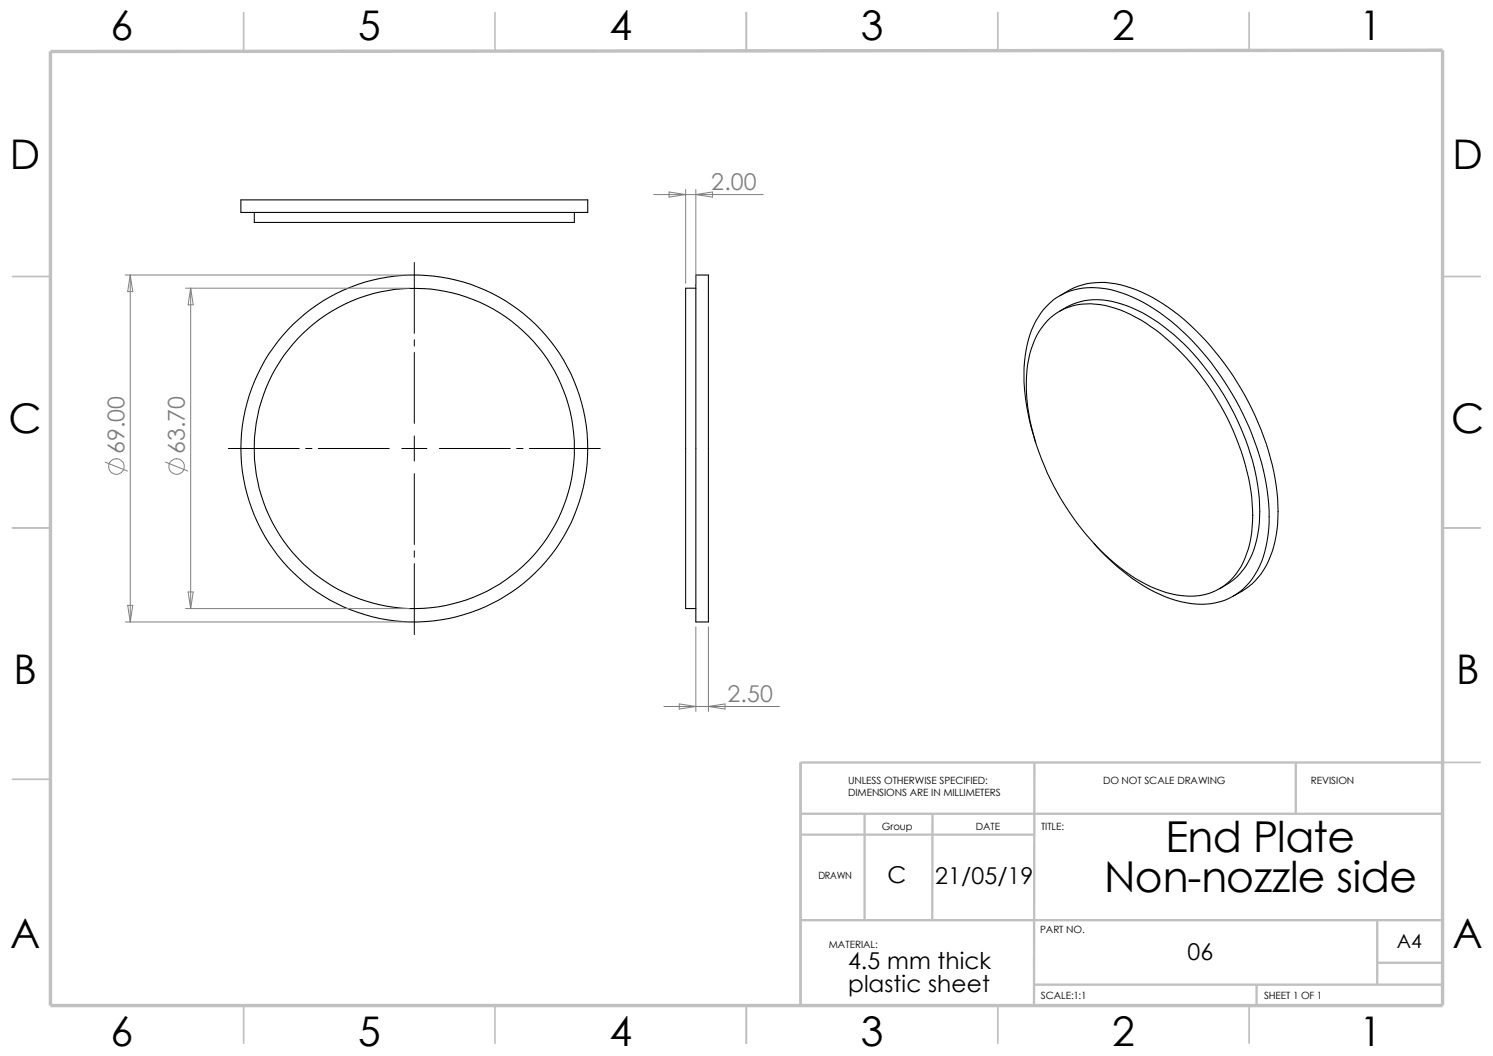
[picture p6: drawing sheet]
<svg xmlns="http://www.w3.org/2000/svg" width="297mm" height="210mm" viewBox="0 0 297 210" stroke-linecap="round" stroke-linejoin="round" font-family="sans-serif">
<g fill="none" stroke="#c0c0c0" stroke-width=".34">
<path d="M48.5 2.5v7.5M98.5 2.5v7.5M148.5 2.5v7.5M198.5 2.5v7.5M248.5 2.5v7.5M2.5 55h7.5M287 55h7.5M2.5 105h7.5M287 105h7.5M2.5 155h7.5M287 151.6h7.5M48.5 200v7.5"/>
<path d="M98.5 200v7.5M148.5 200v7.5M198.5 200v7.5M248.5 200v7.5"/>
</g>
<path d="M205.8 151.6l-.1 48.5M257.8 151.6v10.2M287 151.6h-127.7v48.4M159.3 161.8h127.7M159.3 166h46.5M172 161.8v21.2M185.5 161.8v21.2M159.3 183h127.7M205.7 195.8h81.2M250 195.7v4.3M274 183v12.7M274 191.5h13" fill="none" stroke="#c0c0c0" stroke-width=".47"/>
<path d="M10 10.2l277-.2v190h-277z" fill="none" stroke="#c0c0c0" stroke-width=".68" stroke-linecap="butt"/>
<g fill="none" stroke="#000" stroke-width=".21">
<path d="M47.9 39.8h69v2.4h-69zM50.6 42.2v2h63.7v-2M138.4 54.7h2.5v69h-2.5zM138.4 57.3h-2v63.7h2M210.9 58.8a14.7 14.7 0 0 1 14.1-1.5 39.2 39.2 0 0 1 16.7 12.6 55.1 55.1 0 0 1 12.5 29.3 23.9 23.9 0 0 1-2.8 14.1 13.4 13.4 0 0 1-6.1 5.3M208.3 63.8a12 12 0 0 1 11.5-3.1 29.8 29.8 0 0 1 14.2 8.5 51.6 51.6 0 0 1 15 29.6 23.4 23.4 0 0 1-2.1 13.9 11.6 11.6 0 0 1-12.9 5.6 29.2 29.2 0 0 1-14.2-8 51.6 51.6 0 0 1-15.5-30.8 22.3 22.3 0 0 1 2.4-13.6zM210.7 61.9a13.4 13.4 0 0 1 12.5-1.4 34.2 34.2 0 0 1 15.1 10.9 51.4 51.4 0 0 1 12.2 27.8 22 22 0 0 1-2.7 13.4 13.2 13.2 0 0 1-5.2 4.5M206 88.1a39.9 39.9 0 0 1-1.9-18.2 15.4 15.4 0 0 1 6.2-10.8 14.7 14.7 0 0 1 13-.8 39.6 39.6 0 0 1 16.7 12.7 54.2 54.2 0 0 1 12.5 30.5 22.9 22.9 0 0 1-2.9 12.8 12.3 12.3 0 0 1-13.5 5.6 30.5 30.5 0 0 1-14.9-8.2l-3.6-3.6"/>
<circle cx="82.4" cy="89.2" r="31.8"/>
<circle cx="82.4" cy="89.2" r="34.5"/>
</g>
<g fill="none" stroke="#000" stroke-width=".2">
<path d="M82.4 52.2v14.1M82.4 67.6v1.2M82.4 70.1v14.1M45.4 89.2h14.1M60.8 89.2h1.3M63.3 89.2h14.1M79.9 89.2h5M82.4 86.7v5M82.4 94.2v14.1M87.4 89.2h14.1M102.8 89.2h1.3M105.3 89.2h14.1"/>
<path d="M82.4 109.6v1.2M82.4 112.1v14.1"/>
</g>
<g fill="none" stroke="#808080" stroke-width=".2">
<path d="M130 38.7h21.8M133.1 38.2l3.3 .5-3.3 .5zM136.4 37.7v18.6M138.4 38.7l3.3-.5v1zM138.4 37.7v18.6M24.9 54.7h56.5M25.9 54.7v69M25.9 54.7l.5 3.3h-1zM36.9 57.3h44.5M37.9 57.3v63.7M37.9 57.3l.5 3.3h-1zM20.9 91.9l4.5 1.8"/>
<path d="M32.9 91.9l4.5 1.8M37.4 117.7h1l-.5 3.3zM24.9 123.7h56.5M25.4 120.4h1l-.5 3.3zM36.9 121h44.5M135.1 140l3.3 .5-3.3 .5zM138.4 124.7v16.8M140.9 124.7v16.8M132.1 140.5h23M140.9 140.5l3.3-.5v1z"/>
<circle cx="23.2" cy="92.8" r="1.56"/>
<circle cx="35.1" cy="92.8" r="1.56"/>
</g>
<g font-size="8.5">
<text x="231.9" y="169.4">End Plate</text>
<text x="219.7" y="177.5">Non-nozzle side</text>
</g>
<g font-size="8.1">
<text x="22" y="8">6</text>
<text x="71.2" y="8">5</text>
<text x="121.2" y="8">4</text>
<text x="171.2" y="8">3</text>
<text x="221.2" y="8">2</text>
<text x="270.5" y="8">1</text>
<text x="1.9" y="33.6">D</text>
<text x="288.9" y="33.6">D</text>
<text x="1.7" y="86.1">C</text>
<text x="288.7" y="86.1">C</text>
<text x="2.7" y="136.1">B</text>
<text x="289.7" y="136.1">B</text>
<text x="2" y="188.6">A</text>
<text x="289" y="188.6">A</text>
<text x="22" y="207.9">6</text>
<text x="71.2" y="207.9">5</text>
<text x="121.2" y="207.9">4</text>
<text x="171.2" y="207.9">3</text>
<text x="221.2" y="207.9">2</text>
<text x="270.5" y="207.9">1</text>
</g>
<g font-size="4.6" fill="#808080">
<text x="141.5" y="37.8">2.00</text>
<text x="24.8" y="90.3" transform="rotate(-90 24.8 90.3)">69.00</text>
<text x="36.8" y="90.3" transform="rotate(-90 36.8 90.3)">63.70</text>
<text x="144.7" y="139.6">2.50</text>
</g>
<g font-size="4.6">
<text x="176.5" y="175.6">C</text>
<text x="186.1" y="175.7">21/05/19</text>
<text x="236.2" y="190.9">06</text>
<text x="168.7" y="192.7">4.5 mm thick</text>
<text x="168.7" y="197.2">plastic sheet</text>
</g>
<text font-size="3.9" x="277.9" y="188.5">A4</text>
<g font-size="2">
<text x="168.7" y="155.8">UNLESS OTHERWISE SPECIFIED:</text>
<text x="219.5" y="155.8">DO NOT SCALE DRAWING</text>
<text x="260.8" y="155.8">REVISION</text>
<text x="168.7" y="158.3">DIMENSIONS ARE IN MILLIMETERS</text>
<text x="175.4" y="165">Group</text>
<text x="194.1" y="165">DATE</text>
<text x="207.1" y="165">TITLE:</text>
<text x="162.9" y="174.7">DRAWN</text>
<text x="206.9" y="185.5">PART NO.</text>
<text x="164.9" y="188.5">MATERIAL:</text>
<text x="207.1" y="198.6">SCALE:1:1</text>
<text x="251.5" y="198.6">SHEET 1 OF 1</text>
</g>
</svg>
